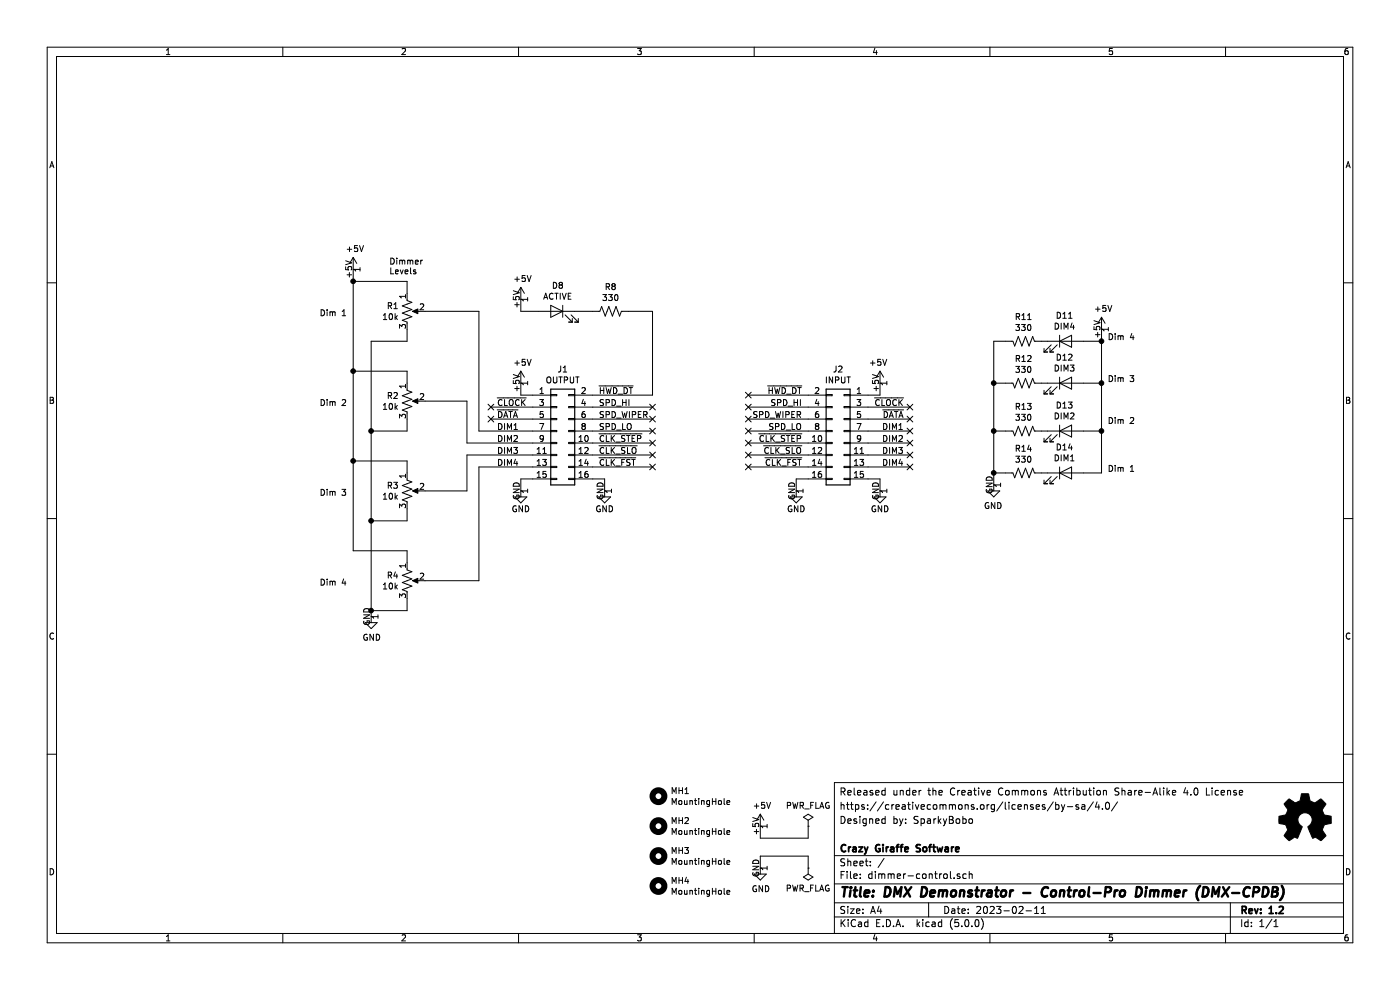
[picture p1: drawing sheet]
EESchema Schematic File Version 4
LIBS:dimmer-control-cache
EELAYER 26 0
EELAYER END
$Descr A4 11693 8268
encoding utf-8
Sheet 1 1
Title "DMX Demonstrator - Control-Pro Dimmer (DMX-CPDB)"
Date "2023-02-11"
Rev "1.2"
Comp "Crazy Giraffe Software"
Comment1 ""
Comment2 "Designed by: SparkyBobo"
Comment3 "https://creativecommons.org/licenses/by-sa/4.0/ "
Comment4 "Released under the Creative Commons Attribution Share-Alike 4.0 License"
$EndDescr
$Comp
L Device:R_POT_US R4
U 1 1
P 3400 4850
F 0 "R4" H 3332 4896 50  0000 R CNN
F 1 "10k" H 3332 4805 50  0000 R CNN
F 2 "footprints:BOURNS_PTA4543" H 3400 4850 50  0001 C CNN
F 3 "~" H 3400 4850 50  0001 C CNN
	1    3400 4850
	1    0    0    -1  
$EndComp
$Comp
L power:+5V #PWR?
U 1 1
P 2950 2250
AR Path="/6841E790/68560DF9" Ref="#PWR?"  Part="1" 
AR Path="/68560DF9" Ref="#PWR01"  Part="1" 
F 0 "#PWR01" H 2950 2100 50  0001 C CNN
F 1 "+5V" H 2965 2423 50  0000 C CNN
F 2 "" H 2950 2250 50  0001 C CNN
F 3 "" H 2950 2250 50  0001 C CNN
	1    2950 2250
	1    0    0    -1  
$EndComp
Wire Wire Line
	2950 2250 2950 2350
Wire Wire Line
	3400 2450 3400 2350
Wire Wire Line
	3400 2350 2950 2350
Connection ~ 2950 2350
Wire Wire Line
	3400 2750 3400 2850
Wire Wire Line
	3400 2850 3100 2850
$Comp
L Device:R_POT_US R3
U 1 1
P 3400 4100
F 0 "R3" H 3332 4146 50  0000 R CNN
F 1 "10k" H 3332 4055 50  0000 R CNN
F 2 "footprints:BOURNS_PTA4543" H 3400 4100 50  0001 C CNN
F 3 "~" H 3400 4100 50  0001 C CNN
	1    3400 4100
	1    0    0    -1  
$EndComp
$Comp
L Device:R_POT_US R2
U 1 1
P 3400 3350
F 0 "R2" H 3332 3396 50  0000 R CNN
F 1 "10k" H 3332 3305 50  0000 R CNN
F 2 "footprints:BOURNS_PTA4543" H 3400 3350 50  0001 C CNN
F 3 "~" H 3400 3350 50  0001 C CNN
	1    3400 3350
	1    0    0    -1  
$EndComp
$Comp
L Device:R_POT_US R1
U 1 1
P 3400 2600
F 0 "R1" H 3332 2646 50  0000 R CNN
F 1 "10k" H 3332 2555 50  0000 R CNN
F 2 "footprints:BOURNS_PTA4543" H 3400 2600 50  0001 C CNN
F 3 "~" H 3400 2600 50  0001 C CNN
	1    3400 2600
	1    0    0    -1  
$EndComp
Wire Wire Line
	3400 3200 3400 3100
Wire Wire Line
	3400 3100 2950 3100
Connection ~ 2950 3100
Wire Wire Line
	3400 3500 3400 3600
Wire Wire Line
	3400 3600 3100 3600
Connection ~ 3100 3600
Wire Wire Line
	3400 3950 3400 3850
Wire Wire Line
	3400 3850 2950 3850
Connection ~ 2950 3850
Wire Wire Line
	3400 4250 3400 4350
Wire Wire Line
	3400 4350 3100 4350
Connection ~ 3100 4350
Wire Wire Line
	3100 4350 3100 5100
Wire Wire Line
	3400 4700 3400 4600
Wire Wire Line
	3400 4600 2950 4600
Wire Wire Line
	2950 3850 2950 4600
Wire Wire Line
	3400 5000 3400 5100
Wire Wire Line
	3400 5100 3100 5100
Wire Wire Line
	3100 5100 3100 5150
$Comp
L power:GND #PWR07
U 1 1
P 3100 5150
F 0 "#PWR07" H 3100 4900 50  0001 C CNN
F 1 "GND" H 3105 4977 50  0000 C CNN
F 2 "" H 3100 5150 50  0001 C CNN
F 3 "" H 3100 5150 50  0001 C CNN
	1    3100 5150
	1    0    0    -1  
$EndComp
Text Notes 3250 2300 0    50   ~ 0
Dimmer\nLevels
Wire Wire Line
	3550 4850 4000 4850
Wire Wire Line
	4000 4850 4000 3900
Wire Wire Line
	3900 4100 3550 4100
Wire Wire Line
	3550 2600 4000 2600
$Comp
L power:GND #PWR04
U 1 1
P 5050 4100
F 0 "#PWR04" H 5050 3850 50  0001 C CNN
F 1 "GND" H 5050 3950 50  0000 C CNN
F 2 "" H 5050 4100 50  0001 C CNN
F 3 "" H 5050 4100 50  0001 C CNN
	1    5050 4100
	1    0    0    -1  
$EndComp
$Comp
L power:+5V #PWR?
U 1 1
P 4350 3200
AR Path="/6841E790/5F3CCDC0" Ref="#PWR?"  Part="1" 
AR Path="/5F3CCDC0" Ref="#PWR02"  Part="1" 
F 0 "#PWR02" H 4350 3050 50  0001 C CNN
F 1 "+5V" H 4365 3373 50  0000 C CNN
F 2 "" H 4350 3200 50  0001 C CNN
F 3 "" H 4350 3200 50  0001 C CNN
	1    4350 3200
	1    0    0    -1  
$EndComp
Wire Wire Line
	6350 7150 6350 7250
Wire Wire Line
	6750 7150 6350 7150
Wire Wire Line
	6750 7250 6750 7150
$Comp
L power:PWR_FLAG #FLG02
U 1 1
P 6750 7250
F 0 "#FLG02" H 6750 7325 50  0001 C CNN
F 1 "PWR_FLAG" H 6750 7423 50  0000 C CNN
F 2 "" H 6750 7250 50  0001 C CNN
F 3 "~" H 6750 7250 50  0001 C CNN
	1    6750 7250
	-1   0    0    1   
$EndComp
$Comp
L power:GND #PWR09
U 1 1
P 6350 7250
F 0 "#PWR09" H 6350 7000 50  0001 C CNN
F 1 "GND" H 6355 7077 50  0000 C CNN
F 2 "" H 6350 7250 50  0001 C CNN
F 3 "" H 6350 7250 50  0001 C CNN
	1    6350 7250
	1    0    0    -1  
$EndComp
$Comp
L power:+5V #PWR?
U 1 1
P 6350 6900
AR Path="/6841E790/5F557483" Ref="#PWR?"  Part="1" 
AR Path="/5F557483" Ref="#PWR08"  Part="1" 
F 0 "#PWR08" H 6350 6750 50  0001 C CNN
F 1 "+5V" H 6365 7073 50  0000 C CNN
F 2 "" H 6350 6900 50  0001 C CNN
F 3 "" H 6350 6900 50  0001 C CNN
	1    6350 6900
	1    0    0    -1  
$EndComp
$Comp
L power:PWR_FLAG #FLG01
U 1 1
P 6750 6900
F 0 "#FLG01" H 6750 6975 50  0001 C CNN
F 1 "PWR_FLAG" H 6750 7073 50  0000 C CNN
F 2 "" H 6750 6900 50  0001 C CNN
F 3 "~" H 6750 6900 50  0001 C CNN
	1    6750 6900
	1    0    0    -1  
$EndComp
Wire Wire Line
	6350 6900 6350 7000
Wire Wire Line
	6350 7000 6750 7000
Wire Wire Line
	6750 7000 6750 6900
Wire Wire Line
	3550 3350 3900 3350
$Comp
L Mechanical:MountingHole MH1
U 1 1
P 5500 6650
F 0 "MH1" H 5600 6696 50  0000 L CNN
F 1 "MountingHole" H 5600 6605 50  0000 L CNN
F 2 "MountingHole:MountingHole_3.2mm_M3" H 5500 6650 50  0001 C CNN
F 3 "~" H 5500 6650 50  0001 C CNN
	1    5500 6650
	1    0    0    -1  
$EndComp
$Comp
L Mechanical:MountingHole MH2
U 1 1
P 5500 6900
F 0 "MH2" H 5600 6946 50  0000 L CNN
F 1 "MountingHole" H 5600 6855 50  0000 L CNN
F 2 "MountingHole:MountingHole_3.2mm_M3" H 5500 6900 50  0001 C CNN
F 3 "~" H 5500 6900 50  0001 C CNN
	1    5500 6900
	1    0    0    -1  
$EndComp
$Comp
L Mechanical:MountingHole MH3
U 1 1
P 5500 7150
F 0 "MH3" H 5600 7196 50  0000 L CNN
F 1 "MountingHole" H 5600 7105 50  0000 L CNN
F 2 "MountingHole:MountingHole_3.2mm_M3" H 5500 7150 50  0001 C CNN
F 3 "~" H 5500 7150 50  0001 C CNN
	1    5500 7150
	1    0    0    -1  
$EndComp
$Comp
L Mechanical:MountingHole MH4
U 1 1
P 5500 7400
F 0 "MH4" H 5600 7446 50  0000 L CNN
F 1 "MountingHole" H 5600 7355 50  0000 L CNN
F 2 "MountingHole:MountingHole_3.2mm_M3" H 5500 7400 50  0001 C CNN
F 3 "~" H 5500 7400 50  0001 C CNN
	1    5500 7400
	1    0    0    -1  
$EndComp
$Comp
L power:+5V #PWR0102
U 1 1
P 9200 2750
F 0 "#PWR0102" H 9200 2600 50  0001 C CNN
F 1 "+5V" H 9215 2923 50  0000 C CNN
F 2 "" H 9200 2750 50  0001 C CNN
F 3 "" H 9200 2750 50  0001 C CNN
	1    9200 2750
	1    0    0    -1  
$EndComp
Text Notes 9250 3950 0    50   ~ 0
Dim 1\n
Text Notes 9250 2850 0    50   ~ 0
Dim 4
Text Notes 9250 3200 0    50   ~ 0
Dim 3
Text Notes 9250 3550 0    50   ~ 0
Dim 2
Wire Wire Line
	2950 3100 2950 3850
Wire Wire Line
	3100 3600 3100 4350
Wire Wire Line
	2950 2350 2950 3100
Wire Wire Line
	3100 2850 3100 3600
Connection ~ 3100 5100
Wire Wire Line
	4450 3600 4000 3600
Wire Wire Line
	4000 3900 4450 3900
Wire Wire Line
	3900 3800 3900 4100
Wire Wire Line
	3900 3700 3900 3350
Wire Wire Line
	3900 3800 4450 3800
Wire Wire Line
	4450 3700 3900 3700
Wire Wire Line
	4000 2600 4000 3600
Text Notes 2900 4150 2    50   ~ 0
Dim 3\n
Text Notes 2900 4900 2    50   ~ 0
Dim 4
Text Notes 2900 2650 2    50   ~ 0
Dim 1
Text Notes 2900 3400 2    50   ~ 0
Dim 2
$Comp
L Graphic:Logo_Open_Hardware_Small #LOGO1
U 1 1
P 10900 6850
F 0 "#LOGO1" H 10900 7125 50  0001 C CNN
F 1 "Logo_Open_Hardware_Small" H 10900 6625 50  0001 C CNN
F 2 "" H 10900 6850 50  0001 C CNN
F 3 "~" H 10900 6850 50  0001 C CNN
	1    10900 6850
	1    0    0    -1  
$EndComp
Text Label 4150 3600 0    50   ~ 0
DIM1
Text Label 4150 3700 0    50   ~ 0
DIM2
Text Label 4150 3800 0    50   ~ 0
DIM3
Text Label 4150 3900 0    50   ~ 0
DIM4
$Comp
L Connector_Generic:Conn_02x08_Odd_Even J1
U 1 1
P 4650 3600
F 0 "J1" H 4700 4117 50  0000 C CNN
F 1 "OUTPUT" H 4700 4026 50  0000 C CNN
F 2 "Connector_IDC:IDC-Header_2x08_P2.54mm_Horizontal" H 4650 3600 50  0001 C CNN
F 3 "~" H 4650 3600 50  0001 C CNN
	1    4650 3600
	1    0    0    -1  
$EndComp
$Comp
L power:GND #PWR0101
U 1 1
P 4350 4100
F 0 "#PWR0101" H 4350 3850 50  0001 C CNN
F 1 "GND" H 4350 3950 50  0000 C CNN
F 2 "" H 4350 4100 50  0001 C CNN
F 3 "" H 4350 4100 50  0001 C CNN
	1    4350 4100
	1    0    0    -1  
$EndComp
Wire Wire Line
	4350 4100 4350 4000
Wire Wire Line
	4350 4000 4450 4000
Wire Wire Line
	4950 4000 5050 4000
Wire Wire Line
	5050 4000 5050 4100
Wire Wire Line
	4450 3300 4350 3300
Wire Wire Line
	4350 3300 4350 3200
Wire Wire Line
	4450 3500 4100 3500
Wire Wire Line
	4450 3400 4100 3400
Wire Wire Line
	4950 3400 5450 3400
Wire Wire Line
	4950 3500 5450 3500
Wire Wire Line
	4950 3600 5450 3600
Wire Wire Line
	4950 3700 5450 3700
Wire Wire Line
	4950 3800 5450 3800
Wire Wire Line
	4950 3900 5450 3900
Wire Wire Line
	4950 3300 5450 3300
Text Label 5000 3400 0    50   ~ 0
SPD_HI
Text Label 5000 3500 0    50   ~ 0
SPD_WIPER
Text Label 5000 3600 0    50   ~ 0
SPD_LO
Text Label 5000 3700 0    50   ~ 0
~CLK_STEP
Text Label 5000 3800 0    50   ~ 0
~CLK_SLO
Text Label 5000 3900 0    50   ~ 0
~CLK_FST
Text Label 5000 3300 0    50   ~ 0
~HWD_DT
Text Label 4150 3500 0    50   ~ 0
~DATA
Text Label 4150 3400 0    50   ~ 0
~CLOCK
NoConn ~ 5450 3700
NoConn ~ 5450 3600
NoConn ~ 5450 3400
NoConn ~ 4100 3400
NoConn ~ 4100 3500
$Comp
L power:GND #PWR0103
U 1 1
P 6650 4100
F 0 "#PWR0103" H 6650 3850 50  0001 C CNN
F 1 "GND" H 6650 3950 50  0000 C CNN
F 2 "" H 6650 4100 50  0001 C CNN
F 3 "" H 6650 4100 50  0001 C CNN
	1    6650 4100
	-1   0    0    -1  
$EndComp
$Comp
L power:+5V #PWR?
U 1 1
P 7350 3200
AR Path="/6841E790/631A71F0" Ref="#PWR?"  Part="1" 
AR Path="/631A71F0" Ref="#PWR0104"  Part="1" 
F 0 "#PWR0104" H 7350 3050 50  0001 C CNN
F 1 "+5V" H 7365 3373 50  0000 C CNN
F 2 "" H 7350 3200 50  0001 C CNN
F 3 "" H 7350 3200 50  0001 C CNN
	1    7350 3200
	-1   0    0    -1  
$EndComp
Text Label 7550 3600 2    50   ~ 0
DIM1
Text Label 7550 3700 2    50   ~ 0
DIM2
Text Label 7550 3800 2    50   ~ 0
DIM3
Text Label 7550 3900 2    50   ~ 0
DIM4
$Comp
L Connector_Generic:Conn_02x08_Odd_Even J2
U 1 1
P 7050 3600
F 0 "J2" H 7100 4117 50  0000 C CNN
F 1 "INPUT" H 7100 4026 50  0000 C CNN
F 2 "Connector_IDC:IDC-Header_2x08_P2.54mm_Horizontal" H 7050 3600 50  0001 C CNN
F 3 "~" H 7050 3600 50  0001 C CNN
	1    7050 3600
	-1   0    0    -1  
$EndComp
$Comp
L power:GND #PWR0105
U 1 1
P 7350 4100
F 0 "#PWR0105" H 7350 3850 50  0001 C CNN
F 1 "GND" H 7350 3950 50  0000 C CNN
F 2 "" H 7350 4100 50  0001 C CNN
F 3 "" H 7350 4100 50  0001 C CNN
	1    7350 4100
	-1   0    0    -1  
$EndComp
Wire Wire Line
	7350 4100 7350 4000
Wire Wire Line
	7350 4000 7250 4000
Wire Wire Line
	6750 4000 6650 4000
Wire Wire Line
	6650 4000 6650 4100
Wire Wire Line
	7250 3300 7350 3300
Wire Wire Line
	7350 3300 7350 3200
Wire Wire Line
	7250 3500 7600 3500
Wire Wire Line
	7250 3400 7600 3400
Wire Wire Line
	6750 3400 6250 3400
Wire Wire Line
	6750 3500 6250 3500
Wire Wire Line
	6750 3600 6250 3600
Wire Wire Line
	6750 3700 6250 3700
Wire Wire Line
	6750 3800 6250 3800
Wire Wire Line
	6750 3900 6250 3900
Wire Wire Line
	6750 3300 6250 3300
Text Label 6700 3400 2    50   ~ 0
SPD_HI
Text Label 6700 3500 2    50   ~ 0
SPD_WIPER
Text Label 6700 3600 2    50   ~ 0
SPD_LO
Text Label 6700 3700 2    50   ~ 0
~CLK_STEP
Text Label 6700 3800 2    50   ~ 0
~CLK_SLO
Text Label 6700 3900 2    50   ~ 0
~CLK_FST
Text Label 6700 3300 2    50   ~ 0
~HWD_DT
Text Label 7550 3500 2    50   ~ 0
~DATA
Text Label 7550 3400 2    50   ~ 0
~CLOCK
NoConn ~ 6250 3700
NoConn ~ 6250 3600
NoConn ~ 6250 3400
NoConn ~ 6250 3300
NoConn ~ 7600 3400
NoConn ~ 7600 3500
$Comp
L Device:R_US R8
U 1 1
P 5100 2600
F 0 "R8" V 4895 2600 50  0000 C CNN
F 1 "330" V 4986 2600 50  0000 C CNN
F 2 "Resistor_THT:R_Axial_DIN0207_L6.3mm_D2.5mm_P10.16mm_Horizontal" V 5140 2590 50  0001 C CNN
F 3 "~" H 5100 2600 50  0001 C CNN
	1    5100 2600
	0    1    1    0   
$EndComp
$Comp
L Device:LED D8
U 1 1
P 4650 2600
F 0 "D8" H 4641 2816 50  0000 C CNN
F 1 "ACTIVE" H 4641 2725 50  0000 C CNN
F 2 "LED_THT:LED_D5.0mm" H 4650 2600 50  0001 C CNN
F 3 "~" H 4650 2600 50  0001 C CNN
	1    4650 2600
	-1   0    0    -1  
$EndComp
$Comp
L power:+5V #PWR?
U 1 1
P 4350 2500
AR Path="/6841E790/63193159" Ref="#PWR?"  Part="1" 
AR Path="/63193159" Ref="#PWR0107"  Part="1" 
F 0 "#PWR0107" H 4350 2350 50  0001 C CNN
F 1 "+5V" H 4365 2673 50  0000 C CNN
F 2 "" H 4350 2500 50  0001 C CNN
F 3 "" H 4350 2500 50  0001 C CNN
	1    4350 2500
	1    0    0    -1  
$EndComp
Wire Wire Line
	4950 2600 4800 2600
Wire Wire Line
	4500 2600 4350 2600
Wire Wire Line
	4350 2600 4350 2500
Wire Wire Line
	5450 3300 5450 2600
Wire Wire Line
	5250 2600 5450 2600
NoConn ~ 5450 3500
NoConn ~ 5450 3800
NoConn ~ 5450 3900
NoConn ~ 6250 3500
NoConn ~ 6250 3800
NoConn ~ 6250 3900
Wire Wire Line
	8750 3950 8700 3950
$Comp
L Device:R_US R14
U 1 1
P 8550 3950
F 0 "R14" V 8345 3950 50  0000 C CNN
F 1 "330" V 8436 3950 50  0000 C CNN
F 2 "Resistor_THT:R_Axial_DIN0207_L6.3mm_D2.5mm_P10.16mm_Horizontal" V 8590 3940 50  0001 C CNN
F 3 "~" H 8550 3950 50  0001 C CNN
	1    8550 3950
	0    -1   1    0   
$EndComp
Wire Wire Line
	8700 3600 8750 3600
$Comp
L Device:R_US R13
U 1 1
P 8550 3600
F 0 "R13" V 8345 3600 50  0000 C CNN
F 1 "330" V 8436 3600 50  0000 C CNN
F 2 "Resistor_THT:R_Axial_DIN0207_L6.3mm_D2.5mm_P10.16mm_Horizontal" V 8590 3590 50  0001 C CNN
F 3 "~" H 8550 3600 50  0001 C CNN
	1    8550 3600
	0    -1   1    0   
$EndComp
Wire Wire Line
	8700 3200 8750 3200
$Comp
L Device:R_US R12
U 1 1
P 8550 3200
F 0 "R12" V 8345 3200 50  0000 C CNN
F 1 "330" V 8436 3200 50  0000 C CNN
F 2 "Resistor_THT:R_Axial_DIN0207_L6.3mm_D2.5mm_P10.16mm_Horizontal" V 8590 3190 50  0001 C CNN
F 3 "~" H 8550 3200 50  0001 C CNN
	1    8550 3200
	0    -1   1    0   
$EndComp
Wire Wire Line
	8700 2850 8750 2850
$Comp
L Device:R_US R11
U 1 1
P 8550 2850
F 0 "R11" V 8345 2850 50  0000 C CNN
F 1 "330" V 8436 2850 50  0000 C CNN
F 2 "Resistor_THT:R_Axial_DIN0207_L6.3mm_D2.5mm_P10.16mm_Horizontal" V 8590 2840 50  0001 C CNN
F 3 "~" H 8550 2850 50  0001 C CNN
	1    8550 2850
	0    -1   1    0   
$EndComp
Wire Wire Line
	9050 3950 9200 3950
$Comp
L Device:LED D11
U 1 1
P 8900 2850
F 0 "D11" H 8891 3066 50  0000 C CNN
F 1 "DIM4" H 8891 2975 50  0000 C CNN
F 2 "LED_THT:LED_D5.0mm" H 8900 2850 50  0001 C CNN
F 3 "~" H 8900 2850 50  0001 C CNN
	1    8900 2850
	1    0    0    -1  
$EndComp
$Comp
L Device:LED D12
U 1 1
P 8900 3200
F 0 "D12" H 8891 3416 50  0000 C CNN
F 1 "DIM3" H 8891 3325 50  0000 C CNN
F 2 "LED_THT:LED_D5.0mm" H 8900 3200 50  0001 C CNN
F 3 "~" H 8900 3200 50  0001 C CNN
	1    8900 3200
	1    0    0    -1  
$EndComp
$Comp
L Device:LED D13
U 1 1
P 8900 3600
F 0 "D13" H 8891 3816 50  0000 C CNN
F 1 "DIM2" H 8891 3725 50  0000 C CNN
F 2 "LED_THT:LED_D5.0mm" H 8900 3600 50  0001 C CNN
F 3 "~" H 8900 3600 50  0001 C CNN
	1    8900 3600
	1    0    0    -1  
$EndComp
$Comp
L Device:LED D14
U 1 1
P 8900 3950
F 0 "D14" H 8891 4166 50  0000 C CNN
F 1 "DIM1" H 8891 4075 50  0000 C CNN
F 2 "LED_THT:LED_D5.0mm" H 8900 3950 50  0001 C CNN
F 3 "~" H 8900 3950 50  0001 C CNN
	1    8900 3950
	1    0    0    -1  
$EndComp
Wire Wire Line
	7600 3900 7250 3900
Wire Wire Line
	7600 3800 7250 3800
Wire Wire Line
	7250 3700 7600 3700
Wire Wire Line
	7250 3600 7600 3600
Wire Wire Line
	9200 3600 9200 3950
Connection ~ 9200 3600
Wire Wire Line
	9050 3600 9200 3600
Wire Wire Line
	9200 3200 9200 3600
Connection ~ 9200 3200
Wire Wire Line
	9050 3200 9200 3200
Wire Wire Line
	9200 2750 9200 2850
Wire Wire Line
	9200 2850 9200 3200
Connection ~ 9200 2850
Wire Wire Line
	9050 2850 9200 2850
$Comp
L power:GND #PWR0106
U 1 1
P 8300 4050
F 0 "#PWR0106" H 8300 3800 50  0001 C CNN
F 1 "GND" H 8305 3877 50  0000 C CNN
F 2 "" H 8300 4050 50  0001 C CNN
F 3 "" H 8300 4050 50  0001 C CNN
	1    8300 4050
	-1   0    0    -1  
$EndComp
Wire Wire Line
	8300 3950 8300 4050
Connection ~ 8300 3950
Wire Wire Line
	8400 3950 8300 3950
Wire Wire Line
	8300 3600 8300 3950
Connection ~ 8300 3600
Wire Wire Line
	8300 3600 8400 3600
Wire Wire Line
	8300 3200 8300 3600
Wire Wire Line
	8300 3200 8300 2850
Connection ~ 8300 3200
Wire Wire Line
	8300 3200 8400 3200
Wire Wire Line
	8300 2850 8400 2850
NoConn ~ 7600 3900
NoConn ~ 7600 3800
NoConn ~ 7600 3700
NoConn ~ 7600 3600
$EndSCHEMATC
